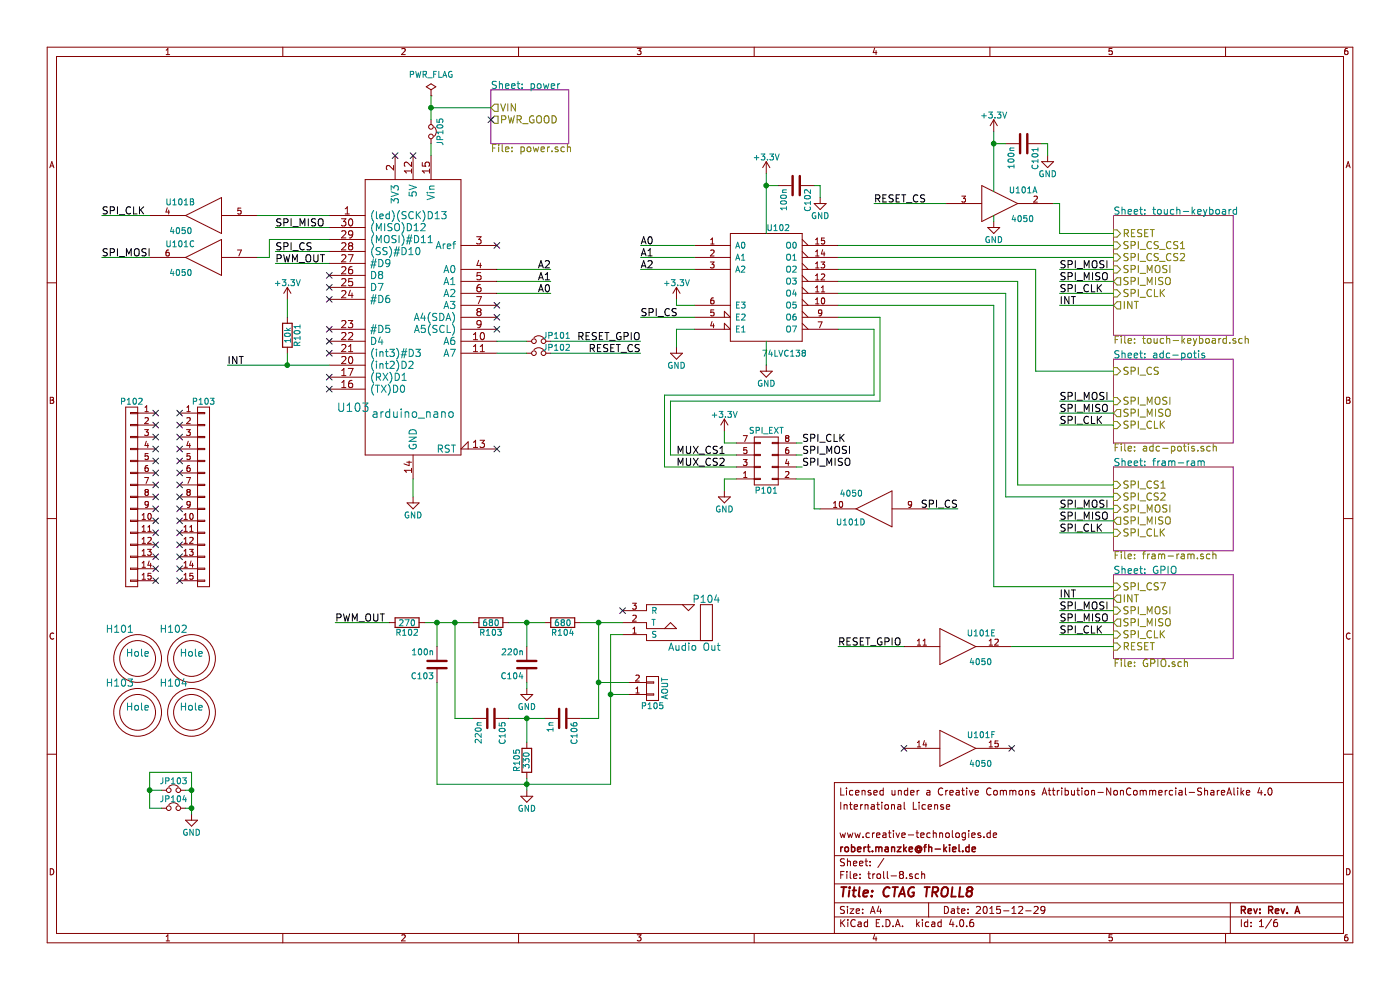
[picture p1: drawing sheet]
EESchema Schematic File Version 2
LIBS:troll-8-rescue
LIBS:power
LIBS:device
LIBS:transistors
LIBS:conn
LIBS:linear
LIBS:regul
LIBS:74xx
LIBS:cmos4000
LIBS:adc-dac
LIBS:memory
LIBS:xilinx
LIBS:microcontrollers
LIBS:dsp
LIBS:microchip
LIBS:analog_switches
LIBS:motorola
LIBS:texas
LIBS:intel
LIBS:audio
LIBS:interface
LIBS:digital-audio
LIBS:philips
LIBS:display
LIBS:cypress
LIBS:siliconi
LIBS:opto
LIBS:atmel
LIBS:contrib
LIBS:valves
LIBS:troll-8-lib
LIBS:ad1938-audio-card-lib
LIBS:arduino
LIBS:troll-8-cache
EELAYER 25 0
EELAYER END
$Descr A4 11693 8268
encoding utf-8
Sheet 1 6
Title "CTAG TROLL8"
Date "2015-12-29"
Rev "Rev. A"
Comp "robert.manzke@fh-kiel.de"
Comment1 "www.creative-technologies.de"
Comment2 ""
Comment3 "International License"
Comment4 "Licensed under a Creative Commons Attribution-NonCommercial-ShareAlike 4.0 "
$EndDescr
$Comp
L Hole H101
U 1 1
P 1150 5500
F 0 "H101" H 1000 5750 60  0000 C CNN
F 1 "Hole" H 1150 5550 60  0000 C CNN
F 2 "modules:Hole_3mm" H 1150 5500 60  0001 C CNN
F 3 "" H 1150 5500 60  0000 C CNN
	1    1150 5500
	1    0    0    -1  
$EndComp
$Comp
L Hole H102
U 1 1
P 1600 5500
F 0 "H102" H 1450 5750 60  0000 C CNN
F 1 "Hole" H 1600 5550 60  0000 C CNN
F 2 "modules:Hole_3mm" H 1600 5500 60  0001 C CNN
F 3 "" H 1600 5500 60  0000 C CNN
	1    1600 5500
	1    0    0    -1  
$EndComp
$Comp
L Hole H103
U 1 1
P 1150 5950
F 0 "H103" H 1000 6200 60  0000 C CNN
F 1 "Hole" H 1150 6000 60  0000 C CNN
F 2 "modules:Hole_3mm" H 1150 5950 60  0001 C CNN
F 3 "" H 1150 5950 60  0000 C CNN
	1    1150 5950
	1    0    0    -1  
$EndComp
$Comp
L Hole H104
U 1 1
P 1600 5950
F 0 "H104" H 1450 6200 60  0000 C CNN
F 1 "Hole" H 1600 6000 60  0000 C CNN
F 2 "modules:Hole_3mm" H 1600 5950 60  0001 C CNN
F 3 "" H 1600 5950 60  0000 C CNN
	1    1600 5950
	1    0    0    -1  
$EndComp
$Sheet
S 9300 1800 1000 1000
U 567FD8D1
F0 "touch-keyboard" 60
F1 "touch-keyboard.sch" 60
F2 "RESET" I L 9300 1950 60 
F3 "SPI_CS_CS1" I L 9300 2050 60 
F4 "SPI_MOSI" I L 9300 2250 60 
F5 "SPI_MISO" O L 9300 2350 60 
F6 "SPI_CLK" I L 9300 2450 60 
F7 "SPI_CS_CS2" I L 9300 2150 60 
F8 "INT" O L 9300 2550 60 
$EndSheet
$Sheet
S 4100 750  650  450 
U 5680714F
F0 "power" 60
F1 "power.sch" 60
F2 "PWR_GOOD" O L 4100 1000 60 
F3 "VIN" O L 4100 900 60 
$EndSheet
$Sheet
S 9300 3000 1000 700 
U 5680716E
F0 "adc-potis" 60
F1 "adc-potis.sch" 60
F2 "SPI_CLK" I L 9300 3550 60 
F3 "SPI_MOSI" I L 9300 3350 60 
F4 "SPI_MISO" O L 9300 3450 60 
F5 "SPI_CS" I L 9300 3100 60 
$EndSheet
$Sheet
S 9300 3900 1000 700 
U 568071CD
F0 "fram-ram" 60
F1 "fram-ram.sch" 60
F2 "SPI_MOSI" I L 9300 4250 60 
F3 "SPI_MISO" O L 9300 4350 60 
F4 "SPI_CLK" I L 9300 4450 60 
F5 "SPI_CS1" I L 9300 4050 60 
F6 "SPI_CS2" I L 9300 4150 60 
$EndSheet
$Sheet
S 9300 4800 1000 700 
U 56815DD7
F0 "GPIO" 60
F1 "GPIO.sch" 60
F2 "SPI_MOSI" I L 9300 5100 60 
F3 "SPI_CLK" I L 9300 5300 60 
F4 "RESET" I L 9300 5400 60 
F5 "SPI_MISO" O L 9300 5200 60 
F6 "SPI_CS7" I L 9300 4900 60 
F7 "INT" O L 9300 5000 60 
$EndSheet
$Comp
L 74LS138 U102
U 1 1
P 6400 2400
F 0 "U102" H 6500 2900 50  0000 C CNN
F 1 "74LVC138" H 6550 1851 50  0000 C CNN
F 2 "Housings_SSOP:TSSOP-16_4.4x5mm_Pitch0.65mm" H 6400 2400 50  0001 C CNN
F 3 "" H 6400 2400 50  0000 C CNN
	1    6400 2400
	1    0    0    -1  
$EndComp
$Comp
L GND #PWR01
U 1 1
P 5650 2900
F 0 "#PWR01" H 5650 2650 50  0001 C CNN
F 1 "GND" H 5650 2750 50  0000 C CNN
F 2 "" H 5650 2900 50  0000 C CNN
F 3 "" H 5650 2900 50  0000 C CNN
	1    5650 2900
	1    0    0    -1  
$EndComp
$Comp
L +3.3V #PWR02
U 1 1
P 5650 2500
F 0 "#PWR02" H 5650 2350 50  0001 C CNN
F 1 "+3.3V" H 5650 2640 50  0000 C CNN
F 2 "" H 5650 2500 50  0000 C CNN
F 3 "" H 5650 2500 50  0000 C CNN
	1    5650 2500
	1    0    0    -1  
$EndComp
Text Label 5350 2650 0    60   ~ 0
SPI_CS
Text Label 8850 2450 0    60   ~ 0
SPI_CLK
Text Label 8850 2350 0    60   ~ 0
SPI_MISO
Text Label 8850 2250 0    60   ~ 0
SPI_MOSI
Text Label 8850 3550 0    60   ~ 0
SPI_CLK
Text Label 8850 3450 0    60   ~ 0
SPI_MISO
Text Label 8850 3350 0    60   ~ 0
SPI_MOSI
Text Label 8850 4450 0    60   ~ 0
SPI_CLK
Text Label 8850 4350 0    60   ~ 0
SPI_MISO
Text Label 8850 4250 0    60   ~ 0
SPI_MOSI
Text Label 8850 5300 0    60   ~ 0
SPI_CLK
Text Label 8850 5200 0    60   ~ 0
SPI_MISO
Text Label 8850 5100 0    60   ~ 0
SPI_MOSI
Text Label 5350 2050 0    60   ~ 0
A0
Text Label 5350 2150 0    60   ~ 0
A1
Text Label 5350 2250 0    60   ~ 0
A2
$Comp
L R R102
U 1 1
P 3400 5200
F 0 "R102" V 3480 5200 50  0000 C CNN
F 1 "270" V 3400 5200 50  0000 C CNN
F 2 "Resistors_SMD:R_0603_HandSoldering" V 3330 5200 50  0001 C CNN
F 3 "" H 3400 5200 50  0000 C CNN
	1    3400 5200
	0    1    1    0   
$EndComp
$Comp
L R R103
U 1 1
P 4100 5200
F 0 "R103" V 4180 5200 50  0000 C CNN
F 1 "680" V 4100 5200 50  0000 C CNN
F 2 "Resistors_SMD:R_0603_HandSoldering" V 4030 5200 50  0001 C CNN
F 3 "" H 4100 5200 50  0000 C CNN
	1    4100 5200
	0    1    1    0   
$EndComp
$Comp
L R R104
U 1 1
P 4700 5200
F 0 "R104" V 4780 5200 50  0000 C CNN
F 1 "680" V 4700 5200 50  0000 C CNN
F 2 "Resistors_SMD:R_0603_HandSoldering" V 4630 5200 50  0001 C CNN
F 3 "" H 4700 5200 50  0000 C CNN
	1    4700 5200
	0    1    1    0   
$EndComp
$Comp
L R R105
U 1 1
P 4400 6350
F 0 "R105" V 4480 6350 50  0000 C CNN
F 1 "330" V 4400 6350 50  0000 C CNN
F 2 "Resistors_SMD:R_0603_HandSoldering" V 4330 6350 50  0001 C CNN
F 3 "" H 4400 6350 50  0000 C CNN
	1    4400 6350
	-1   0    0    1   
$EndComp
$Comp
L C C103
U 1 1
P 3650 5550
F 0 "C103" H 3675 5650 50  0000 L CNN
F 1 "100n" H 3675 5450 50  0000 L CNN
F 2 "Capacitors_SMD:C_0603_HandSoldering" H 3688 5400 50  0001 C CNN
F 3 "" H 3650 5550 50  0000 C CNN
	1    3650 5550
	-1   0    0    1   
$EndComp
$Comp
L C C104
U 1 1
P 4400 5550
F 0 "C104" H 4425 5650 50  0000 L CNN
F 1 "220n" H 4425 5450 50  0000 L CNN
F 2 "Capacitors_SMD:C_0603_HandSoldering" H 4438 5400 50  0001 C CNN
F 3 "" H 4400 5550 50  0000 C CNN
	1    4400 5550
	-1   0    0    1   
$EndComp
$Comp
L GND #PWR03
U 1 1
P 4400 5750
F 0 "#PWR03" H 4400 5500 50  0001 C CNN
F 1 "GND" H 4400 5600 50  0000 C CNN
F 2 "" H 4400 5750 50  0000 C CNN
F 3 "" H 4400 5750 50  0000 C CNN
	1    4400 5750
	1    0    0    -1  
$EndComp
$Comp
L C C105
U 1 1
P 4100 6000
F 0 "C105" H 4125 6100 50  0000 L CNN
F 1 "220n" H 4125 5900 50  0000 L CNN
F 2 "Capacitors_SMD:C_0603_HandSoldering" H 4138 5850 50  0001 C CNN
F 3 "" H 4100 6000 50  0000 C CNN
	1    4100 6000
	0    1    1    0   
$EndComp
$Comp
L C C106
U 1 1
P 4700 6000
F 0 "C106" H 4725 6100 50  0000 L CNN
F 1 "1n" H 4725 5900 50  0000 L CNN
F 2 "Capacitors_SMD:C_0603_HandSoldering" H 4738 5850 50  0001 C CNN
F 3 "" H 4700 6000 50  0000 C CNN
	1    4700 6000
	0    1    1    0   
$EndComp
$Comp
L GND #PWR04
U 1 1
P 4400 6600
F 0 "#PWR04" H 4400 6350 50  0001 C CNN
F 1 "GND" H 4400 6450 50  0000 C CNN
F 2 "" H 4400 6600 50  0000 C CNN
F 3 "" H 4400 6600 50  0000 C CNN
	1    4400 6600
	1    0    0    -1  
$EndComp
$Comp
L TRS-3 P104
U 1 1
P 6000 5000
F 0 "P104" H 6100 5000 60  0000 C CNN
F 1 "Audio Out" H 6200 4600 60  0000 C CNN
F 2 "modules:LUM150302" H 6000 5000 60  0001 C CNN
F 3 "" H 6000 5000 60  0000 C CNN
	1    6000 5000
	-1   0    0    -1  
$EndComp
Text Label 2800 5200 0    60   ~ 0
PWM_OUT
Text Label 2300 2200 0    60   ~ 0
PWM_OUT
Text Label 4600 2250 2    60   ~ 0
A2
Text Label 4600 2350 2    60   ~ 0
A1
Text Label 4600 2450 2    60   ~ 0
A0
Text Label 2300 2100 0    60   ~ 0
SPI_CS
Text Label 850  2150 0    60   ~ 0
SPI_MOSI
Text Label 2300 1900 0    60   ~ 0
SPI_MISO
Text Label 850  1800 0    60   ~ 0
SPI_CLK
$Comp
L GND #PWR05
U 1 1
P 3450 4150
F 0 "#PWR05" H 3450 3900 50  0001 C CNN
F 1 "GND" H 3450 4000 50  0000 C CNN
F 2 "" H 3450 4150 50  0000 C CNN
F 3 "" H 3450 4150 50  0000 C CNN
	1    3450 4150
	1    0    0    -1  
$EndComp
$Comp
L arduino_mini U103
U 1 1
P 3450 2450
F 0 "U103" H 3950 1500 70  0000 C CNN
F 1 "arduino_nano" H 3450 1450 70  0000 C CNN
F 2 "arduino:arduino_mini" H 3450 1350 60  0001 C CNN
F 3 "" H 3450 2450 60  0000 C CNN
	1    3450 2450
	-1   0    0    -1  
$EndComp
$Comp
L Jumper_NC_Small JP101
U 1 1
P 4500 2850
F 0 "JP101" H 4650 2900 50  0000 C CNN
F 1 "Jumper_NC_Small" H 4510 2790 50  0001 C CNN
F 2 "Resistors_SMD:R_0603_HandSoldering" H 4500 2850 50  0001 C CNN
F 3 "" H 4500 2850 50  0000 C CNN
	1    4500 2850
	1    0    0    -1  
$EndComp
$Comp
L Jumper_NC_Small JP102
U 1 1
P 4500 2950
F 0 "JP102" H 4650 3000 50  0000 C CNN
F 1 "Jumper_NC_Small" H 4510 2890 50  0001 C CNN
F 2 "Resistors_SMD:R_0603_HandSoldering" H 4500 2950 50  0001 C CNN
F 3 "" H 4500 2950 50  0000 C CNN
	1    4500 2950
	1    0    0    -1  
$EndComp
Text Label 7300 1700 0    60   ~ 0
RESET_CS
Text Label 7000 5400 0    60   ~ 0
RESET_GPIO
$Comp
L 4050 U101
U 5 1
P 8000 5400
F 0 "U101" H 8195 5515 50  0000 C CNN
F 1 "4050" H 8190 5275 50  0000 C CNN
F 2 "Housings_SSOP:TSSOP-16_4.4x5mm_Pitch0.65mm" H 8000 5400 60  0001 C CNN
F 3 "" H 8000 5400 60  0000 C CNN
	5    8000 5400
	1    0    0    -1  
$EndComp
$Comp
L 4050 U101
U 1 1
P 8350 1700
F 0 "U101" H 8545 1815 50  0000 C CNN
F 1 "4050" H 8540 1575 50  0000 C CNN
F 2 "Housings_SSOP:TSSOP-16_4.4x5mm_Pitch0.65mm" H 8350 1700 60  0001 C CNN
F 3 "" H 8350 1700 60  0000 C CNN
	1    8350 1700
	1    0    0    -1  
$EndComp
$Comp
L 4050 U101
U 2 1
P 1700 1800
F 0 "U101" H 1895 1915 50  0000 C CNN
F 1 "4050" H 1890 1675 50  0000 C CNN
F 2 "Housings_SSOP:TSSOP-16_4.4x5mm_Pitch0.65mm" H 1700 1800 60  0001 C CNN
F 3 "" H 1700 1800 60  0000 C CNN
	2    1700 1800
	-1   0    0    -1  
$EndComp
$Comp
L 4050 U101
U 3 1
P 1700 2150
F 0 "U101" H 1895 2265 50  0000 C CNN
F 1 "4050" H 1890 2025 50  0000 C CNN
F 2 "Housings_SSOP:TSSOP-16_4.4x5mm_Pitch0.65mm" H 1700 2150 60  0001 C CNN
F 3 "" H 1700 2150 60  0000 C CNN
	3    1700 2150
	-1   0    0    -1  
$EndComp
$Comp
L C C101
U 1 1
P 8550 1200
F 0 "C101" H 8575 1300 50  0000 L CNN
F 1 "100n" H 8575 1100 50  0000 L CNN
F 2 "Capacitors_SMD:C_0603_HandSoldering" H 8588 1050 50  0001 C CNN
F 3 "" H 8550 1200 50  0000 C CNN
	1    8550 1200
	0    1    1    0   
$EndComp
$Comp
L GND #PWR06
U 1 1
P 8300 1850
F 0 "#PWR06" H 8300 1600 50  0001 C CNN
F 1 "GND" H 8300 1700 50  0000 C CNN
F 2 "" H 8300 1850 50  0000 C CNN
F 3 "" H 8300 1850 50  0000 C CNN
	1    8300 1850
	1    0    0    -1  
$EndComp
$Comp
L GND #PWR07
U 1 1
P 8750 1300
F 0 "#PWR07" H 8750 1050 50  0001 C CNN
F 1 "GND" H 8750 1150 50  0000 C CNN
F 2 "" H 8750 1300 50  0000 C CNN
F 3 "" H 8750 1300 50  0000 C CNN
	1    8750 1300
	1    0    0    -1  
$EndComp
$Comp
L +3.3V #PWR08
U 1 1
P 8300 1100
F 0 "#PWR08" H 8300 950 50  0001 C CNN
F 1 "+3.3V" H 8300 1240 50  0000 C CNN
F 2 "" H 8300 1100 50  0000 C CNN
F 3 "" H 8300 1100 50  0000 C CNN
	1    8300 1100
	1    0    0    -1  
$EndComp
$Comp
L C C102
U 1 1
P 6650 1550
F 0 "C102" H 6675 1650 50  0000 L CNN
F 1 "100n" H 6675 1450 50  0000 L CNN
F 2 "Capacitors_SMD:C_0603_HandSoldering" H 6688 1400 50  0001 C CNN
F 3 "" H 6650 1550 50  0000 C CNN
	1    6650 1550
	0    1    1    0   
$EndComp
$Comp
L GND #PWR09
U 1 1
P 6850 1650
F 0 "#PWR09" H 6850 1400 50  0001 C CNN
F 1 "GND" H 6850 1500 50  0000 C CNN
F 2 "" H 6850 1650 50  0000 C CNN
F 3 "" H 6850 1650 50  0000 C CNN
	1    6850 1650
	1    0    0    -1  
$EndComp
$Comp
L +3.3V #PWR010
U 1 1
P 6400 1450
F 0 "#PWR010" H 6400 1300 50  0001 C CNN
F 1 "+3.3V" H 6400 1590 50  0000 C CNN
F 2 "" H 6400 1450 50  0000 C CNN
F 3 "" H 6400 1450 50  0000 C CNN
	1    6400 1450
	1    0    0    -1  
$EndComp
$Comp
L GND #PWR011
U 1 1
P 6400 3050
F 0 "#PWR011" H 6400 2800 50  0001 C CNN
F 1 "GND" H 6400 2900 50  0000 C CNN
F 2 "" H 6400 3050 50  0000 C CNN
F 3 "" H 6400 3050 50  0000 C CNN
	1    6400 3050
	1    0    0    -1  
$EndComp
Text Label 5350 2850 2    60   ~ 0
RESET_GPIO
Text Label 5350 2950 2    60   ~ 0
RESET_CS
NoConn ~ 4150 2050
NoConn ~ 4150 2550
NoConn ~ 4150 2650
NoConn ~ 4150 2750
NoConn ~ 2750 3250
NoConn ~ 2750 3150
NoConn ~ 2750 2850
NoConn ~ 2750 2750
NoConn ~ 2750 2500
NoConn ~ 2750 2400
NoConn ~ 2750 2300
NoConn ~ 3300 1300
NoConn ~ 3450 1300
$Comp
L PWR_FLAG #FLG012
U 1 1
P 3600 800
F 0 "#FLG012" H 3600 895 50  0001 C CNN
F 1 "PWR_FLAG" H 3600 980 50  0000 C CNN
F 2 "" H 3600 800 50  0000 C CNN
F 3 "" H 3600 800 50  0000 C CNN
	1    3600 800 
	1    0    0    -1  
$EndComp
NoConn ~ 5200 5100
NoConn ~ 4100 1000
$Comp
L GND #PWR013
U 1 1
P 6050 4100
F 0 "#PWR013" H 6050 3850 50  0001 C CNN
F 1 "GND" H 6050 3950 50  0000 C CNN
F 2 "" H 6050 4100 50  0000 C CNN
F 3 "" H 6050 4100 50  0000 C CNN
	1    6050 4100
	-1   0    0    -1  
$EndComp
$Comp
L +3.3V #PWR014
U 1 1
P 6050 3600
F 0 "#PWR014" H 6050 3450 50  0001 C CNN
F 1 "+3.3V" H 6050 3740 50  0000 C CNN
F 2 "" H 6050 3600 50  0000 C CNN
F 3 "" H 6050 3600 50  0000 C CNN
	1    6050 3600
	-1   0    0    -1  
$EndComp
Text Label 6700 3800 0    60   ~ 0
SPI_MOSI
Text Label 6700 3700 0    60   ~ 0
SPI_CLK
Text Label 8000 4250 2    60   ~ 0
SPI_CS
Text Label 6700 3900 0    60   ~ 0
SPI_MISO
$Comp
L 4050 U101
U 4 1
P 7300 4250
F 0 "U101" H 7495 4365 50  0000 C CNN
F 1 "4050" H 7490 4125 50  0000 C CNN
F 2 "Housings_SSOP:TSSOP-16_4.4x5mm_Pitch0.65mm" H 7300 4250 60  0001 C CNN
F 3 "" H 7300 4250 60  0000 C CNN
	4    7300 4250
	-1   0    0    1   
$EndComp
$Comp
L 4050 U101
U 6 1
P 8000 6250
F 0 "U101" H 8195 6365 50  0000 C CNN
F 1 "4050" H 8190 6125 50  0000 C CNN
F 2 "Housings_SSOP:TSSOP-16_4.4x5mm_Pitch0.65mm" H 8000 6250 60  0001 C CNN
F 3 "" H 8000 6250 60  0000 C CNN
	6    8000 6250
	1    0    0    -1  
$EndComp
NoConn ~ 8450 6250
NoConn ~ 7550 6250
$Comp
L R R101
U 1 1
P 2400 2800
F 0 "R101" V 2480 2800 50  0000 C CNN
F 1 "10k" V 2400 2800 50  0000 C CNN
F 2 "Resistors_SMD:R_0603_HandSoldering" V 2330 2800 50  0001 C CNN
F 3 "" H 2400 2800 50  0000 C CNN
	1    2400 2800
	1    0    0    -1  
$EndComp
NoConn ~ 2750 2950
$Comp
L +3.3V #PWR015
U 1 1
P 2400 2500
F 0 "#PWR015" H 2400 2350 50  0001 C CNN
F 1 "+3.3V" H 2400 2640 50  0000 C CNN
F 2 "" H 2400 2500 50  0000 C CNN
F 3 "" H 2400 2500 50  0000 C CNN
	1    2400 2500
	1    0    0    -1  
$EndComp
Text Label 1900 3050 0    60   ~ 0
INT
Text Label 8850 2550 0    60   ~ 0
INT
Text Label 8850 5000 0    60   ~ 0
INT
$Comp
L CONN_02X04 P101
U 1 1
P 6400 3850
F 0 "P101" H 6400 4100 50  0000 C CNN
F 1 "SPI_EXT" H 6400 3600 50  0000 C CNN
F 2 "Pin_Headers:Pin_Header_Straight_2x04" H 6400 2650 50  0001 C CNN
F 3 "" H 6400 2650 50  0000 C CNN
	1    6400 3850
	1    0    0    1   
$EndComp
Wire Wire Line
	7000 2050 9300 2050
Wire Wire Line
	9300 2150 7000 2150
Wire Wire Line
	5800 2750 5650 2750
Wire Wire Line
	5650 2750 5650 2900
Wire Wire Line
	5800 2550 5650 2550
Wire Wire Line
	5650 2550 5650 2500
Wire Wire Line
	5800 2650 5350 2650
Wire Wire Line
	9300 2250 8850 2250
Wire Wire Line
	9300 2350 8850 2350
Wire Wire Line
	9300 2450 8850 2450
Wire Wire Line
	9300 3350 8850 3350
Wire Wire Line
	9300 3450 8850 3450
Wire Wire Line
	9300 3550 8850 3550
Wire Wire Line
	9300 4250 8850 4250
Wire Wire Line
	9300 4350 8850 4350
Wire Wire Line
	9300 4450 8850 4450
Wire Wire Line
	9300 5100 8850 5100
Wire Wire Line
	9300 5200 8850 5200
Wire Wire Line
	9300 5300 8850 5300
Wire Wire Line
	5800 2250 5350 2250
Wire Wire Line
	5800 2150 5350 2150
Wire Wire Line
	5800 2050 5350 2050
Wire Wire Line
	4250 5200 4550 5200
Wire Wire Line
	4400 5400 4400 5200
Connection ~ 4400 5200
Wire Wire Line
	4400 5700 4400 5750
Wire Wire Line
	3550 5200 3950 5200
Wire Wire Line
	3800 5200 3800 6000
Wire Wire Line
	3800 6000 3950 6000
Wire Wire Line
	4250 6000 4550 6000
Wire Wire Line
	4400 6200 4400 6000
Connection ~ 4400 6000
Wire Wire Line
	4850 5200 5200 5200
Wire Wire Line
	5000 5200 5000 6000
Wire Wire Line
	5000 6000 4850 6000
Wire Wire Line
	4400 6500 4400 6600
Connection ~ 3800 5200
Wire Wire Line
	3650 5200 3650 5400
Connection ~ 3650 5200
Wire Wire Line
	3650 5700 3650 6550
Wire Wire Line
	3650 6550 5100 6550
Connection ~ 4400 6550
Connection ~ 5000 5200
Wire Wire Line
	5200 5300 5100 5300
Wire Wire Line
	5100 5300 5100 6550
Wire Wire Line
	3250 5200 2800 5200
Wire Wire Line
	4100 900  3600 900 
Wire Wire Line
	2750 2200 2300 2200
Wire Wire Line
	4150 2250 4600 2250
Wire Wire Line
	4150 2350 4600 2350
Wire Wire Line
	4150 2450 4600 2450
Wire Wire Line
	2750 2100 2300 2100
Wire Wire Line
	2250 2000 2750 2000
Wire Wire Line
	2750 1900 2300 1900
Wire Wire Line
	3450 4000 3450 4150
Wire Wire Line
	4400 2850 4150 2850
Wire Wire Line
	4150 2950 4400 2950
Wire Wire Line
	4600 2850 5350 2850
Wire Wire Line
	4600 2950 5350 2950
Wire Wire Line
	8450 5400 9300 5400
Wire Wire Line
	9300 1950 8850 1950
Wire Wire Line
	7550 5400 7000 5400
Wire Wire Line
	8850 1950 8850 1700
Wire Wire Line
	8850 1700 8800 1700
Wire Wire Line
	7900 1700 7300 1700
Wire Wire Line
	1250 1800 850  1800
Wire Wire Line
	2250 2000 2250 2150
Wire Wire Line
	2250 2150 2150 2150
Wire Wire Line
	1250 2150 850  2150
Wire Wire Line
	8400 1200 8300 1200
Wire Wire Line
	8300 1100 8300 1600
Wire Wire Line
	8300 1800 8300 1850
Wire Wire Line
	8700 1200 8750 1200
Wire Wire Line
	8750 1200 8750 1300
Connection ~ 8300 1200
Wire Wire Line
	6500 1550 6400 1550
Wire Wire Line
	6400 1450 6400 1950
Wire Wire Line
	6800 1550 6850 1550
Wire Wire Line
	6850 1550 6850 1650
Connection ~ 6400 1550
Wire Wire Line
	6400 3050 6400 2850
Connection ~ 3600 900 
Wire Wire Line
	2750 1800 2150 1800
Wire Wire Line
	6150 4000 6050 4000
Wire Wire Line
	6050 4000 6050 4100
Wire Wire Line
	6150 3700 6050 3700
Wire Wire Line
	6050 3700 6050 3600
Wire Wire Line
	6650 3800 6700 3800
Wire Wire Line
	6650 3700 6700 3700
Wire Wire Line
	6650 4000 6800 4000
Wire Wire Line
	6700 3900 6650 3900
Wire Wire Line
	7000 2250 8650 2250
Wire Wire Line
	8650 2250 8650 3100
Wire Wire Line
	8650 3100 9300 3100
Wire Wire Line
	9300 4050 8500 4050
Wire Wire Line
	8500 4050 8500 2350
Wire Wire Line
	8500 2350 7000 2350
Wire Wire Line
	9300 4150 8400 4150
Wire Wire Line
	8400 4150 8400 2450
Wire Wire Line
	8400 2450 7000 2450
Wire Wire Line
	9300 4900 8300 4900
Wire Wire Line
	8300 4900 8300 2550
Wire Wire Line
	8300 2550 7000 2550
Wire Wire Line
	1900 3050 2750 3050
Wire Wire Line
	2400 3050 2400 2950
Wire Wire Line
	2400 2500 2400 2650
Connection ~ 2400 3050
Wire Wire Line
	9300 2550 8850 2550
Wire Wire Line
	9300 5000 8850 5000
Wire Wire Line
	7000 2650 7350 2650
Wire Wire Line
	7350 2650 7350 3350
Wire Wire Line
	7350 3350 5600 3350
Wire Wire Line
	5600 3350 5600 3800
Wire Wire Line
	5600 3800 6150 3800
Wire Wire Line
	7000 2750 7300 2750
Wire Wire Line
	7300 2750 7300 3300
Wire Wire Line
	7300 3300 5550 3300
Wire Wire Line
	5550 3300 5550 3900
Wire Wire Line
	5550 3900 6150 3900
Text Label 5650 3800 0    60   ~ 0
MUX_CS1
Text Label 5650 3900 0    60   ~ 0
MUX_CS2
Wire Wire Line
	6800 4000 6800 4250
Wire Wire Line
	6800 4250 6850 4250
Wire Wire Line
	7750 4250 8000 4250
$Comp
L CONN_01X15 P103
U 1 1
P 1700 4150
F 0 "P103" H 1700 4950 50  0000 C CNN
F 1 "~" V 1800 4150 50  0000 C CNN
F 2 "Pin_Headers:Pin_Header_Straight_1x15" H 1700 4150 50  0001 C CNN
F 3 "" H 1700 4150 50  0000 C CNN
	1    1700 4150
	1    0    0    -1  
$EndComp
$Comp
L CONN_01X15 P102
U 1 1
P 1100 4150
F 0 "P102" H 1100 4950 50  0000 C CNN
F 1 "~" V 1200 4150 50  0000 C CNN
F 2 "Pin_Headers:Pin_Header_Straight_1x15" H 1100 4150 50  0001 C CNN
F 3 "" H 1100 4150 50  0000 C CNN
	1    1100 4150
	-1   0    0    -1  
$EndComp
NoConn ~ 1300 3450
NoConn ~ 1300 3550
NoConn ~ 1300 3650
NoConn ~ 1300 3750
NoConn ~ 1300 3850
NoConn ~ 1300 3950
NoConn ~ 1300 4050
NoConn ~ 1300 4150
NoConn ~ 1300 4250
NoConn ~ 1300 4350
NoConn ~ 1300 4450
NoConn ~ 1300 4550
NoConn ~ 1300 4650
NoConn ~ 1300 4750
NoConn ~ 1300 4850
NoConn ~ 1500 4850
NoConn ~ 1500 4750
NoConn ~ 1500 4650
NoConn ~ 1500 4550
NoConn ~ 1500 4450
NoConn ~ 1500 4350
NoConn ~ 1500 4250
NoConn ~ 1500 4150
NoConn ~ 1500 4050
NoConn ~ 1500 3950
NoConn ~ 1500 3850
NoConn ~ 1500 3750
NoConn ~ 1500 3650
NoConn ~ 1500 3550
NoConn ~ 1500 3450
$Comp
L Jumper_NC_Small JP103
U 1 1
P 1450 6600
F 0 "JP103" H 1450 6680 50  0000 C CNN
F 1 "Jumper_NC_Small" H 1460 6540 50  0001 C CNN
F 2 "Resistors_SMD:R_0805_HandSoldering" H 1450 6600 50  0001 C CNN
F 3 "" H 1450 6600 50  0000 C CNN
	1    1450 6600
	1    0    0    -1  
$EndComp
$Comp
L Jumper_NC_Small JP104
U 1 1
P 1450 6750
F 0 "JP104" H 1450 6830 50  0000 C CNN
F 1 "Jumper_NC_Small" H 1460 6690 50  0001 C CNN
F 2 "Resistors_SMD:R_0805_HandSoldering" H 1450 6750 50  0001 C CNN
F 3 "" H 1450 6750 50  0000 C CNN
	1    1450 6750
	1    0    0    -1  
$EndComp
$Comp
L GND #PWR016
U 1 1
P 1600 6800
F 0 "#PWR016" H 1600 6550 50  0001 C CNN
F 1 "GND" H 1600 6650 50  0000 C CNN
F 2 "" H 1600 6800 50  0000 C CNN
F 3 "" H 1600 6800 50  0000 C CNN
	1    1600 6800
	1    0    0    -1  
$EndComp
Wire Wire Line
	1550 6600 1600 6600
Wire Wire Line
	1600 6450 1600 6800
Wire Wire Line
	1550 6750 1600 6750
Connection ~ 1600 6750
Wire Wire Line
	1350 6750 1250 6750
Wire Wire Line
	1250 6750 1250 6450
Wire Wire Line
	1250 6450 1600 6450
Connection ~ 1600 6600
Wire Wire Line
	1350 6600 1250 6600
Connection ~ 1250 6600
$Comp
L CONN_01X02 P105
U 1 1
P 5450 5750
F 0 "P105" H 5450 5900 50  0000 C CNN
F 1 "AOUT" V 5550 5750 50  0000 C CNN
F 2 "Pin_Headers:Pin_Header_Straight_1x02" H 5450 5750 50  0001 C CNN
F 3 "" H 5450 5750 50  0000 C CNN
	1    5450 5750
	1    0    0    1   
$EndComp
Wire Wire Line
	5250 5700 5000 5700
Connection ~ 5000 5700
Wire Wire Line
	5250 5800 5100 5800
Connection ~ 5100 5800
$Comp
L Jumper_NC_Small JP105
U 1 1
P 3600 1100
F 0 "JP105" H 3600 1180 50  0000 C CNN
F 1 "Jumper_NC_Small" H 3610 1040 50  0001 C CNN
F 2 "Pin_Headers:Pin_Header_Straight_1x02" H 3600 1100 50  0001 C CNN
F 3 "" H 3600 1100 50  0000 C CNN
	1    3600 1100
	0    1    1    0   
$EndComp
Wire Wire Line
	3600 1200 3600 1300
Wire Wire Line
	3600 1000 3600 800 
NoConn ~ 4150 3750
$EndSCHEMATC
